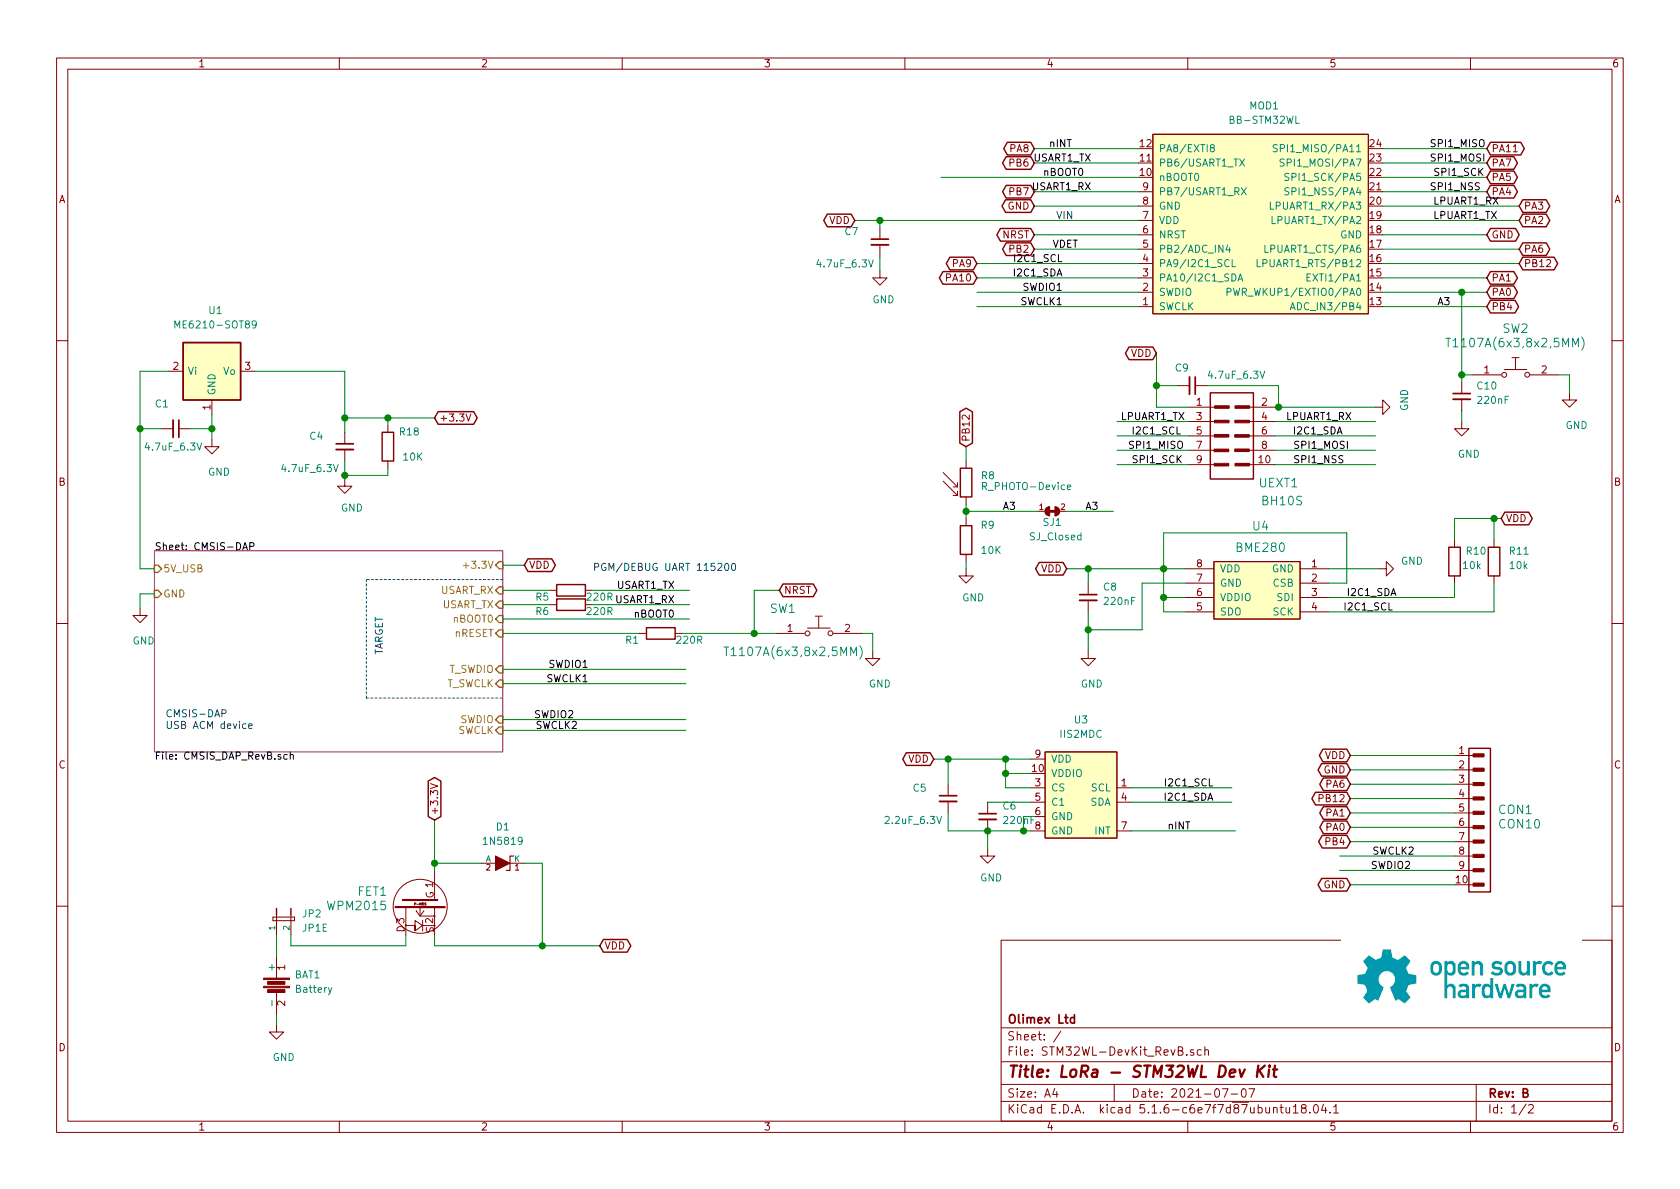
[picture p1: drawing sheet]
EESchema Schematic File Version 4
EELAYER 30 0
EELAYER END
$Descr A4 11693 8268
encoding utf-8
Sheet 1 2
Title "LoRa - STM32WL Dev Kit"
Date "2021-07-07"
Rev "B"
Comp "Olimex Ltd"
Comment1 ""
Comment2 ""
Comment3 ""
Comment4 ""
$EndDescr
Wire Wire Line
	10350 2025 10175 2025
Text Label 10100 2125 2    50   ~ 0
A3
Text GLabel 7200 1125 0    50   BiDi ~ 0
PB6
Text GLabel 7200 1325 0    50   BiDi ~ 0
PB7
Text GLabel 7200 1625 0    50   BiDi ~ 0
NRST
Text GLabel 5950 1525 0    50   BiDi ~ 0
VDD
Text GLabel 7200 1425 0    50   BiDi ~ 0
GND
Text Label 7550 1225 2    50   ~ 0
nBOOT0
Text Notes 7350 1525 0    50   ~ 0
VIN
Text GLabel 6800 1825 0    50   BiDi ~ 0
PA9
Text GLabel 6800 1925 0    50   BiDi ~ 0
PA10
Text GLabel 7200 1725 0    50   BiDi ~ 0
PB2
Text GLabel 10350 2125 2    50   BiDi ~ 0
PB4
Text GLabel 7200 1025 0    50   BiDi ~ 0
PA8
Text GLabel 10575 1825 2    50   BiDi ~ 0
PB12
Text GLabel 10575 1725 2    50   BiDi ~ 0
PA6
Text GLabel 10575 1425 2    50   BiDi ~ 0
PA3
Text GLabel 10350 1125 2    50   BiDi ~ 0
PA7
Text GLabel 10350 1025 2    50   BiDi ~ 0
PA11
Text GLabel 10350 1225 2    50   BiDi ~ 0
PA5
Text GLabel 10350 1325 2    50   BiDi ~ 0
PA4
Text GLabel 10575 1525 2    50   BiDi ~ 0
PA2
Text Label 7400 2025 2    50   ~ 0
SWDIO1
Text Label 7400 2125 2    50   ~ 0
SWCLK1
Text Label 9975 1525 0    50   ~ 0
LPUART1_TX
Text Label 9975 1425 0    50   ~ 0
LPUART1_RX
Text Label 9950 1325 0    50   ~ 0
SPI1_NSS
Text Label 9975 1225 0    50   ~ 0
SPI1_SCK
Text Label 9950 1025 0    50   ~ 0
SPI1_MISO
Text Label 9950 1125 0    50   ~ 0
SPI1_MOSI
Text GLabel 10350 2025 2    50   BiDi ~ 0
PA0
Text GLabel 10350 1925 2    50   BiDi ~ 0
PA1
Text GLabel 10350 1625 2    50   BiDi ~ 0
GND
Text Label 7600 1125 2    50   ~ 0
USART1_TX
Text Label 7600 1325 2    50   ~ 0
USART1_RX
Text Label 7400 1825 2    50   ~ 0
I2C1_SCL
Text Label 7400 1925 2    50   ~ 0
I2C1_SDA
$Comp
L STM32WL-DevKit_RevB:BH10S UEXT1
U 1 1
P 8575 3025
F 0 "UEXT1" H 8900 2700 60  0000 C CNN
F 1 "BH10S" H 8925 2575 60  0000 C CNN
F 2 "OLIMEX_Connectors-FP:GBH-254-SMT-10" H 8567 2978 60  0001 C CNN
F 3 "" H 8567 2978 60  0000 C CNN
	1    8575 3025
	1    0    0    -1  
$EndComp
Wire Wire Line
	8275 2925 7775 2925
Wire Wire Line
	8875 2925 9575 2925
Text Label 7800 2925 0    50   ~ 0
LPUART1_TX
Text Label 8950 2925 0    50   ~ 0
LPUART1_RX
Wire Wire Line
	8275 3025 7775 3025
Wire Wire Line
	8875 3025 9575 3025
Wire Wire Line
	8275 3125 7775 3125
Wire Wire Line
	8875 3125 9575 3125
Wire Wire Line
	9575 3225 8875 3225
Wire Wire Line
	8275 3225 7775 3225
Text Label 8225 3025 2    50   ~ 0
I2C1_SCL
Text Label 9350 3025 2    50   ~ 0
I2C1_SDA
Text Label 7850 3125 0    50   ~ 0
SPI1_MISO
Text Label 9000 3125 0    50   ~ 0
SPI1_MOSI
Text Label 9000 3225 0    50   ~ 0
SPI1_NSS
Text Label 7875 3225 0    50   ~ 0
SPI1_SCK
Wire Wire Line
	8875 2825 8900 2825
$Comp
L STM32WL-DevKit_RevB:GND #PWR013
U 1 1
P 9575 2825
F 0 "#PWR013" H 9575 2575 50  0001 C CNN
F 1 "GND" H 9625 2625 50  0000 C CNN
F 2 "" H 9575 2825 60  0000 C CNN
F 3 "" H 9575 2825 60  0000 C CNN
	1    9575 2825
	0    -1   -1   0   
$EndComp
Wire Wire Line
	8275 2825 8050 2825
Wire Wire Line
	8050 2825 8050 2675
Wire Wire Line
	5950 1525 6125 1525
Text GLabel 8050 2450 0    50   BiDi ~ 0
VDD
$Comp
L STM32WL-DevKit_RevB:BME280 U4
U 1 1
P 8700 4100
F 0 "U4" H 8775 4550 60  0000 C CNN
F 1 "BME280" H 8775 4400 60  0000 C CNN
F 2 "OLIMEX_IC-FP:BME280" H 8700 3900 60  0001 C CNN
F 3 "" H 8700 3900 60  0001 C CNN
	1    8700 4100
	1    0    0    -1  
$EndComp
Text GLabel 7425 3950 0    50   BiDi ~ 0
VDD
Wire Wire Line
	7425 3950 7575 3950
Wire Wire Line
	9250 3950 9600 3950
Wire Wire Line
	8250 4050 7950 4050
Wire Wire Line
	7950 4050 7950 4375
Wire Wire Line
	7950 4375 7575 4375
Wire Wire Line
	7575 4375 7575 4525
$Comp
L STM32WL-DevKit_RevB:GND #PWR012
U 1 1
P 7575 4525
F 0 "#PWR012" H 7575 4275 50  0001 C CNN
F 1 "GND" H 7600 4300 50  0000 C CNN
F 2 "" H 7575 4525 60  0000 C CNN
F 3 "" H 7575 4525 60  0000 C CNN
	1    7575 4525
	1    0    0    -1  
$EndComp
Wire Wire Line
	8250 4250 8100 4250
Wire Wire Line
	8100 4250 8100 4150
Wire Wire Line
	8100 3700 9375 3700
Wire Wire Line
	9375 3700 9375 4050
Wire Wire Line
	9375 4050 9250 4050
Wire Wire Line
	8250 4150 8100 4150
Connection ~ 8100 4150
Wire Wire Line
	8100 4150 8100 3950
Connection ~ 8100 3950
Wire Wire Line
	8100 3950 8250 3950
Wire Wire Line
	8100 3950 8100 3700
Text Label 9700 4250 2    50   ~ 0
I2C1_SCL
Text Label 9725 4150 2    50   ~ 0
I2C1_SDA
$Comp
L STM32WL-DevKit_RevB:C C8
U 1 1
P 7575 4150
F 0 "C8" H 7675 4225 50  0000 L CNN
F 1 "220nF" H 7675 4125 50  0000 L CNN
F 2 "OLIMEX_RLC-FP:C_0402_5MIL_DWS" H 7675 4075 60  0001 L CNN
F 3 "" H 7575 4150 60  0000 C CNN
	1    7575 4150
	1    0    0    -1  
$EndComp
Wire Wire Line
	7575 4050 7575 3950
Connection ~ 7575 3950
Wire Wire Line
	7575 3950 8100 3950
Wire Wire Line
	7575 4250 7575 4375
Connection ~ 7575 4375
$Comp
L STM32WL-DevKit_RevB:C C9
U 1 1
P 8300 2675
F 0 "C9" V 8175 2550 50  0000 L CNN
F 1 "4.7uF_6.3V" V 8225 2775 50  0000 L CNN
F 2 "OLIMEX_RLC-FP:C_0603_5MIL_DWS" H 8300 2675 60  0001 C CNN
F 3 "" H 8300 2675 60  0000 C CNN
	1    8300 2675
	0    1    1    0   
$EndComp
Wire Wire Line
	8200 2675 8050 2675
Connection ~ 8050 2675
Wire Wire Line
	8050 2675 8050 2450
Wire Wire Line
	8400 2675 8900 2675
Wire Wire Line
	8900 2675 8900 2825
Connection ~ 8900 2825
Wire Wire Line
	8900 2825 9575 2825
$Comp
L STM32WL-DevKit_RevB:C C7
U 1 1
P 6125 1675
F 0 "C7" H 5875 1750 50  0000 L CNN
F 1 "4.7uF_6.3V" H 5675 1525 50  0000 L CNN
F 2 "OLIMEX_RLC-FP:C_0603_5MIL_DWS" H 6125 1675 60  0001 C CNN
F 3 "" H 6125 1675 60  0000 C CNN
	1    6125 1675
	1    0    0    -1  
$EndComp
Wire Wire Line
	6125 1575 6125 1525
Wire Wire Line
	6125 1775 6125 1875
$Comp
L STM32WL-DevKit_RevB:GND #PWR010
U 1 1
P 6125 1875
F 0 "#PWR010" H 6125 1625 50  0001 C CNN
F 1 "GND" H 6150 1675 50  0000 C CNN
F 2 "" H 6125 1875 60  0000 C CNN
F 3 "" H 6125 1875 60  0000 C CNN
	1    6125 1875
	1    0    0    -1  
$EndComp
$Comp
L STM32WL-DevKit_RevB:R R5
U 1 1
P 3975 4100
F 0 "R5" H 4175 4150 50  0000 C CNN
F 1 "220R" H 3775 4150 50  0000 C CNN
F 2 "OLIMEX_RLC-FP:R_0402_5MIL_DWS" H 3975 4030 30  0001 C CNN
F 3 "" V 3975 4100 30  0000 C CNN
	1    3975 4100
	-1   0    0    1   
$EndComp
$Comp
L STM32WL-DevKit_RevB:R R6
U 1 1
P 3975 4200
F 0 "R6" H 4175 4250 50  0000 C CNN
F 1 "220R" H 3775 4250 50  0000 C CNN
F 2 "OLIMEX_RLC-FP:R_0402_5MIL_DWS" H 3975 4130 30  0001 C CNN
F 3 "" V 3975 4200 30  0000 C CNN
	1    3975 4200
	-1   0    0    1   
$EndComp
Wire Wire Line
	4125 4100 4800 4100
Wire Wire Line
	4125 4200 4800 4200
Text GLabel 5425 4100 2    50   BiDi ~ 0
NRST
Text Label 4700 4100 2    50   ~ 0
USART1_TX
Text Label 4700 4200 2    50   ~ 0
USART1_RX
$Comp
L STM32WL-DevKit_RevB:ME6210-SOT89 U1
U 1 1
P 1475 2575
F 0 "U1" H 1450 3000 50  0000 C CNN
F 1 "ME6210-SOT89" H 1450 2900 50  0000 C CNN
F 2 "OLIMEX_Transistors-FP:SOT89" H 1475 2225 50  0001 C CNN
F 3 "http://www.diodes.com/datasheets/AP1117.pdf" H 1575 2325 50  0001 C CNN
	1    1475 2575
	-1   0    0    -1  
$EndComp
Wire Wire Line
	1775 2575 2400 2575
Wire Wire Line
	2400 2900 2400 2575
$Comp
L STM32WL-DevKit_RevB:C C4
U 1 1
P 2400 3100
F 0 "C4" H 2150 3175 50  0000 L CNN
F 1 "4.7uF_6.3V" H 1950 2950 50  0000 L CNN
F 2 "OLIMEX_RLC-FP:C_0603_5MIL_DWS" H 2400 3100 60  0001 C CNN
F 3 "" H 2400 3100 60  0000 C CNN
	1    2400 3100
	1    0    0    -1  
$EndComp
Wire Wire Line
	975  2575 1175 2575
$Comp
L STM32WL-DevKit_RevB:C C1
U 1 1
P 1225 2975
F 0 "C1" V 1050 2825 50  0000 L CNN
F 1 "4.7uF_6.3V" V 1350 2750 50  0000 L CNN
F 2 "OLIMEX_RLC-FP:C_0603_5MIL_DWS" H 1225 2975 60  0001 C CNN
F 3 "" H 1225 2975 60  0000 C CNN
	1    1225 2975
	0    1    1    0   
$EndComp
Wire Wire Line
	1475 2875 1475 2975
Wire Wire Line
	1475 2975 1325 2975
Wire Wire Line
	1125 2975 975  2975
Wire Wire Line
	975  2975 975  2575
$Comp
L STM32WL-DevKit_RevB:GND #PWR04
U 1 1
P 1475 3050
F 0 "#PWR04" H 1475 2800 50  0001 C CNN
F 1 "GND" H 1525 2825 50  0000 C CNN
F 2 "" H 1475 3050 60  0000 C CNN
F 3 "" H 1475 3050 60  0000 C CNN
	1    1475 3050
	1    0    0    -1  
$EndComp
Wire Wire Line
	1475 3050 1475 2975
Connection ~ 1475 2975
Text Label 9825 6050 2    50   ~ 0
SWDIO2
Text Label 9850 5950 2    50   ~ 0
SWCLK2
Wire Wire Line
	10125 5950 9325 5950
Wire Wire Line
	10125 6050 9325 6050
Text Label 7300 1025 0    50   ~ 0
nINT
$Comp
L STM32WL-DevKit_RevB:C C6
U 1 1
P 6875 5675
F 0 "C6" H 6975 5750 50  0000 L CNN
F 1 "220nF" H 6975 5650 50  0000 L CNN
F 2 "OLIMEX_RLC-FP:C_0402_5MIL_DWS" H 6975 5600 60  0001 L CNN
F 3 "" H 6875 5675 60  0000 C CNN
	1    6875 5675
	1    0    0    -1  
$EndComp
Wire Wire Line
	7875 5575 8575 5575
Wire Wire Line
	7875 5475 8575 5475
Text Label 8450 5475 2    50   ~ 0
I2C1_SCL
Text Label 8450 5575 2    50   ~ 0
I2C1_SDA
$Comp
L STM32WL-DevKit_RevB:R R11
U 1 1
P 10400 3900
F 0 "R11" V 10325 4000 50  0000 L CNN
F 1 "10k" V 10425 4000 50  0000 L CNN
F 2 "OLIMEX_RLC-FP:R_0402_5MIL_DWS" H 10400 3830 30  0001 C CNN
F 3 "" V 10400 3900 30  0000 C CNN
	1    10400 3900
	0    1    1    0   
$EndComp
Wire Wire Line
	10400 3750 10400 3600
Wire Wire Line
	10400 3600 10125 3600
Wire Wire Line
	10125 3600 10125 3750
$Comp
L STM32WL-DevKit_RevB:R R10
U 1 1
P 10125 3900
F 0 "R10" V 10050 3975 50  0000 L CNN
F 1 "10k" V 10150 3950 50  0000 L CNN
F 2 "OLIMEX_RLC-FP:R_0402_5MIL_DWS" H 10125 3830 30  0001 C CNN
F 3 "" V 10125 3900 30  0000 C CNN
	1    10125 3900
	0    1    1    0   
$EndComp
Text GLabel 10450 3600 2    50   BiDi ~ 0
VDD
Wire Wire Line
	10450 3600 10400 3600
Connection ~ 10400 3600
Wire Wire Line
	10125 4150 10125 4050
Wire Wire Line
	10400 4050 10400 4250
Wire Wire Line
	9250 4250 10400 4250
$Comp
L STM32WL-DevKit_RevB:GND #PWR014
U 1 1
P 9600 3950
F 0 "#PWR014" H 9600 3700 50  0001 C CNN
F 1 "GND" V 9650 3800 50  0000 R CNN
F 2 "" H 9600 3950 60  0000 C CNN
F 3 "" H 9600 3950 60  0000 C CNN
	1    9600 3950
	0    -1   -1   0   
$EndComp
$Comp
L STM32WL-DevKit_RevB:R_PHOTO-Device R8
U 1 1
P 6725 3350
F 0 "R8" H 6825 3400 50  0000 L CNN
F 1 "R_PHOTO-Device" H 6825 3325 50  0000 L CNN
F 2 "OLIMEX_RLC-FP:R_PHOTO" V 6775 3100 50  0001 L CNN
F 3 "" H 6725 3300 50  0001 C CNN
	1    6725 3350
	1    0    0    -1  
$EndComp
$Comp
L STM32WL-DevKit_RevB:R R9
U 1 1
P 6725 3750
F 0 "R9" V 6825 3600 50  0000 C CNN
F 1 "10K" V 6650 3575 50  0000 C CNN
F 2 "OLIMEX_RLC-FP:R_0402_SMALL" H 6725 3680 30  0001 C CNN
F 3 "" V 6725 3750 30  0000 C CNN
	1    6725 3750
	0    -1   -1   0   
$EndComp
Wire Wire Line
	6725 3500 6725 3550
Wire Wire Line
	6725 3550 7225 3550
Connection ~ 6725 3550
Wire Wire Line
	6725 3550 6725 3600
Wire Wire Line
	6725 3900 6725 3950
$Comp
L STM32WL-DevKit_RevB:GND #PWR011
U 1 1
P 6725 3950
F 0 "#PWR011" H 6725 3700 50  0001 C CNN
F 1 "GND" H 6775 3750 50  0000 C CNN
F 2 "" H 6725 3950 60  0000 C CNN
F 3 "" H 6725 3950 60  0000 C CNN
	1    6725 3950
	1    0    0    -1  
$EndComp
Wire Wire Line
	6725 3200 6725 3100
Text GLabel 3025 2900 2    50   BiDi ~ 0
+3.3V
$Comp
L STM32WL-DevKit_RevB:Battery BAT1
U 1 1
P 1925 6850
F 0 "BAT1" H 2050 6925 50  0000 L CNN
F 1 "Battery" H 2050 6825 50  0000 L CNN
F 2 "OLIMEX_Connectors-FP:BATTERY-1xAA" V 1925 6890 60  0001 C CNN
F 3 "" V 1925 6890 60  0000 C CNN
	1    1925 6850
	1    0    0    -1  
$EndComp
Wire Wire Line
	1925 7050 1925 7125
$Comp
L STM32WL-DevKit_RevB:GND #PWR02
U 1 1
P 1925 7125
F 0 "#PWR02" H 1925 6875 50  0001 C CNN
F 1 "GND" H 1975 6900 50  0000 C CNN
F 2 "" H 1925 7125 60  0000 C CNN
F 3 "" H 1925 7125 60  0000 C CNN
	1    1925 7125
	1    0    0    -1  
$EndComp
Text Label 7650 3550 2    50   ~ 0
A3
Text Label 7325 1725 0    50   ~ 0
VDET
Text Notes 4125 3975 0    50   ~ 0
PGM/DEBUG UART 115200
$Comp
L STM32WL-DevKit_RevB:SJ_Closed SJ1
U 1 1
P 7325 3550
F 0 "SJ1" H 7325 3475 50  0000 C CNN
F 1 "SJ_Closed" H 7350 3375 50  0000 C CNN
F 2 "OLIMEX_Jumpers-FP:SJ_1_SMALLER_TIED" H 7333 3612 20  0001 C CNN
F 3 "" H 7325 3550 60  0000 C CNN
	1    7325 3550
	1    0    0    -1  
$EndComp
Wire Wire Line
	7425 3550 7750 3550
$Comp
L STM32WL-DevKit_RevB:T1107A(6x3,8x2,5MM) SW2
U 1 1
P 10550 2600
F 0 "SW2" H 10550 2925 60  0000 C CNN
F 1 "T1107A(6x3,8x2,5MM)" H 10550 2825 60  0000 C CNN
F 2 "OLIMEX_Buttons-FP:T1107A(6x3,8x2,5MM)" H 10549 2638 60  0001 C CNN
F 3 "" H 10549 2638 60  0000 C CNN
	1    10550 2600
	1    0    0    -1  
$EndComp
Wire Wire Line
	10250 2600 10175 2600
Wire Wire Line
	10175 2600 10175 2025
Connection ~ 10175 2025
Wire Wire Line
	10850 2600 10925 2600
Wire Wire Line
	10925 2600 10925 2725
$Comp
L STM32WL-DevKit_RevB:GND #PWR016
U 1 1
P 10925 2725
F 0 "#PWR016" H 10925 2475 50  0001 C CNN
F 1 "GND" H 10975 2500 50  0000 C CNN
F 2 "" H 10925 2725 60  0000 C CNN
F 3 "" H 10925 2725 60  0000 C CNN
	1    10925 2725
	1    0    0    -1  
$EndComp
$Comp
L STM32WL-DevKit_RevB:C C10
U 1 1
P 10175 2750
F 0 "C10" H 10275 2825 50  0000 L CNN
F 1 "220nF" H 10275 2725 50  0000 L CNN
F 2 "OLIMEX_RLC-FP:C_0402_5MIL_DWS" H 10275 2675 60  0001 L CNN
F 3 "" H 10175 2750 60  0000 C CNN
	1    10175 2750
	1    0    0    -1  
$EndComp
Wire Wire Line
	10175 2650 10175 2600
Connection ~ 10175 2600
Wire Wire Line
	10175 2850 10175 2925
$Comp
L STM32WL-DevKit_RevB:GND #PWR015
U 1 1
P 10175 2925
F 0 "#PWR015" H 10175 2675 50  0001 C CNN
F 1 "GND" H 10225 2700 50  0000 C CNN
F 2 "" H 10175 2925 60  0000 C CNN
F 3 "" H 10175 2925 60  0000 C CNN
	1    10175 2925
	1    0    0    -1  
$EndComp
Text GLabel 6725 3100 1    50   BiDi ~ 0
PB12
Wire Wire Line
	9250 4150 10125 4150
Connection ~ 6125 1525
Wire Wire Line
	9625 2125 10350 2125
Wire Wire Line
	9625 1225 10350 1225
Wire Wire Line
	9625 1125 10350 1125
Wire Wire Line
	9625 1025 10350 1025
Wire Wire Line
	9625 2025 10175 2025
Wire Wire Line
	9625 1925 10350 1925
Wire Wire Line
	9625 1825 10575 1825
Wire Wire Line
	9625 1725 10575 1725
Wire Wire Line
	9625 1625 10350 1625
Wire Wire Line
	9625 1525 10575 1525
Wire Wire Line
	9625 1425 10575 1425
Wire Wire Line
	9625 1325 10350 1325
$Comp
L STM32WL-DevKit_RevB:BB-STM32WL MOD1
U 1 1
P 8775 1675
F 0 "MOD1" H 8800 2625 50  0000 C CNN
F 1 "BB-STM32WL" H 8800 2525 50  0000 C CNN
F 2 "OLIMEX_Cases-FP:BB-STM32WLE" H 8775 1675 50  0001 C CNN
F 3 "" H 8775 1675 50  0001 C CNN
	1    8775 1675
	1    0    0    -1  
$EndComp
Wire Wire Line
	6800 2125 7925 2125
Wire Wire Line
	6550 1225 7925 1225
Wire Wire Line
	7200 1125 7925 1125
Wire Wire Line
	7200 1025 7925 1025
Wire Wire Line
	6800 2025 7925 2025
Wire Wire Line
	6800 1925 7925 1925
Wire Wire Line
	6800 1825 7925 1825
Wire Wire Line
	7200 1725 7925 1725
Wire Wire Line
	7200 1625 7925 1625
Wire Wire Line
	6125 1525 7925 1525
Wire Wire Line
	7200 1425 7925 1425
Wire Wire Line
	7200 1325 7925 1325
Wire Wire Line
	1925 6500 1925 6650
Wire Wire Line
	7875 5775 8600 5775
Text Label 8125 5775 0    50   ~ 0
nINT
$Comp
L STM32WL-DevKit_RevB:IIS2MDC U3
U 1 1
P 7525 5525
F 0 "U3" H 7525 6050 50  0000 C CNN
F 1 "IIS2MDC" H 7525 5950 50  0000 C CNN
F 2 "OLIMEX_IC-FP:LGA-12_2X2_0.5" H 7525 5375 50  0001 C CNN
F 3 "" H 7525 5375 50  0001 C CNN
	1    7525 5525
	1    0    0    -1  
$EndComp
Wire Wire Line
	6875 5575 7175 5575
Wire Wire Line
	7175 5775 7125 5775
Wire Wire Line
	6875 5775 6875 5900
Connection ~ 6875 5775
$Comp
L STM32WL-DevKit_RevB:GND #PWR07
U 1 1
P 6875 5900
F 0 "#PWR07" H 6875 5650 50  0001 C CNN
F 1 "GND" H 6900 5700 50  0000 C CNN
F 2 "" H 6875 5900 60  0000 C CNN
F 3 "" H 6875 5900 60  0000 C CNN
	1    6875 5900
	1    0    0    -1  
$EndComp
$Comp
L STM32WL-DevKit_RevB:C C5
U 1 1
P 6600 5550
F 0 "C5" H 6350 5625 50  0000 L CNN
F 1 "2.2uF_6.3V" H 6150 5400 50  0000 L CNN
F 2 "OLIMEX_RLC-FP:C_0402_5MIL_DWS" H 6600 5550 60  0001 C CNN
F 3 "" H 6600 5550 60  0000 C CNN
	1    6600 5550
	1    0    0    -1  
$EndComp
Wire Wire Line
	6600 5650 6600 5775
Wire Wire Line
	6600 5775 6875 5775
Wire Wire Line
	7175 5275 7000 5275
Wire Wire Line
	6600 5275 6600 5450
Text GLabel 6500 5275 0    50   BiDi ~ 0
VDD
Wire Wire Line
	6500 5275 6600 5275
Connection ~ 6600 5275
Wire Wire Line
	7175 5475 7000 5475
Wire Wire Line
	7000 5475 7000 5375
Connection ~ 7000 5275
Wire Wire Line
	7000 5275 6600 5275
Wire Wire Line
	7175 5375 7000 5375
Connection ~ 7000 5375
Wire Wire Line
	7000 5375 7000 5275
Text GLabel 9400 5850 0    50   BiDi ~ 0
PB4
Text GLabel 9400 5550 0    50   BiDi ~ 0
PB12
Text GLabel 9400 5450 0    50   BiDi ~ 0
PA6
Text GLabel 9400 5750 0    50   BiDi ~ 0
PA0
Text GLabel 9400 5650 0    50   BiDi ~ 0
PA1
Text GLabel 9400 6150 0    50   BiDi ~ 0
GND
Wire Wire Line
	10125 5850 9400 5850
Wire Wire Line
	10125 5650 9400 5650
Wire Wire Line
	10125 5550 9400 5550
Wire Wire Line
	10125 5450 9400 5450
Wire Wire Line
	10125 6150 9400 6150
$Comp
L STM32WL-DevKit_RevB:CON10 CON1
U 1 1
P 10225 5650
F 0 "CON1" H 10025 5675 60  0000 R CNN
F 1 "CON10" H 10025 5575 60  0000 R CNN
F 2 "OLIMEX_Connectors-FP:HN1x10" H 10150 6000 60  0001 C CNN
F 3 "" H 10150 6000 60  0000 C CNN
	1    10225 5650
	-1   0    0    -1  
$EndComp
Wire Wire Line
	9400 5750 10125 5750
Wire Wire Line
	10125 5350 9400 5350
Wire Wire Line
	10125 5250 9400 5250
Text GLabel 9400 5350 0    50   BiDi ~ 0
GND
Text GLabel 9400 5250 0    50   BiDi ~ 0
VDD
$Comp
L STM32WL-DevKit_RevB:T1107A(6x3,8x2,5MM) SW1
U 1 1
P 5700 4400
F 0 "SW1" H 5450 4575 60  0000 C CNN
F 1 "T1107A(6x3,8x2,5MM)" H 5525 4275 60  0000 C CNN
F 2 "OLIMEX_Buttons-FP:T1107A(6x3,8x2,5MM)" H 5699 4438 60  0001 C CNN
F 3 "" H 5699 4438 60  0000 C CNN
	1    5700 4400
	1    0    0    -1  
$EndComp
Wire Wire Line
	6000 4400 6075 4400
Wire Wire Line
	6075 4400 6075 4525
$Comp
L STM32WL-DevKit_RevB:GND #PWR09
U 1 1
P 6075 4525
F 0 "#PWR09" H 6075 4275 50  0001 C CNN
F 1 "GND" H 6125 4300 50  0000 C CNN
F 2 "" H 6075 4525 60  0000 C CNN
F 3 "" H 6075 4525 60  0000 C CNN
	1    6075 4525
	1    0    0    -1  
$EndComp
Wire Wire Line
	5250 4400 5400 4400
Wire Wire Line
	5250 4100 5250 4400
Wire Wire Line
	5250 4100 5425 4100
Text Label 7075 3550 2    50   ~ 0
A3
Wire Wire Line
	5250 4400 4750 4400
$Comp
L STM32WL-DevKit_RevB:R R1
U 1 1
P 4600 4400
F 0 "R1" H 4800 4450 50  0000 C CNN
F 1 "220R" H 4400 4450 50  0000 C CNN
F 2 "OLIMEX_RLC-FP:R_0402_5MIL_DWS" H 4600 4330 30  0001 C CNN
F 3 "" V 4600 4400 30  0000 C CNN
	1    4600 4400
	-1   0    0    1   
$EndComp
Wire Wire Line
	2400 3000 2400 2900
Connection ~ 2400 2900
Wire Wire Line
	2400 3200 2400 3300
$Comp
L STM32WL-DevKit_RevB:GND #PWR03
U 1 1
P 2400 3325
F 0 "#PWR03" H 2400 3075 50  0001 C CNN
F 1 "GND" H 2450 3125 50  0000 C CNN
F 2 "" H 2400 3325 60  0000 C CNN
F 3 "" H 2400 3325 60  0000 C CNN
	1    2400 3325
	1    0    0    -1  
$EndComp
Wire Wire Line
	975  2975 975  3950
Connection ~ 975  2975
$Sheet
S 1075 3825 2425 1400
U 60F3416E
F0 "CMSIS-DAP" 50
F1 "CMSIS_DAP_RevB.sch" 50
F2 "USART_TX" I R 3500 4200 50 
F3 "USART_RX" I R 3500 4100 50 
F4 "T_SWDIO" I R 3500 4650 50 
F5 "T_SWCLK" I R 3500 4750 50 
F6 "5V_USB" I L 1075 3950 50 
F7 "GND" I L 1075 4125 50 
F8 "SWDIO" I R 3500 5000 50 
F9 "SWCLK" I R 3500 5075 50 
F10 "nBOOT0" I R 3500 4300 50 
F11 "nRESET" I R 3500 4400 50 
F12 "+3.3V" I R 3500 3925 50 
$EndSheet
Wire Wire Line
	975  3950 1075 3950
Wire Wire Line
	1075 4125 975  4125
Wire Wire Line
	975  4125 975  4225
$Comp
L STM32WL-DevKit_RevB:GND #PWR01
U 1 1
P 975 4225
F 0 "#PWR01" H 975 3975 50  0001 C CNN
F 1 "GND" H 1000 4000 50  0000 C CNN
F 2 "" H 975 4225 60  0000 C CNN
F 3 "" H 975 4225 60  0000 C CNN
	1    975  4225
	1    0    0    -1  
$EndComp
Wire Wire Line
	3825 4100 3500 4100
Wire Wire Line
	3825 4200 3500 4200
Wire Wire Line
	3500 4400 4450 4400
Text Label 4700 4300 2    50   ~ 0
nBOOT0
Wire Wire Line
	3500 4300 4800 4300
Text Label 4100 4650 2    50   ~ 0
SWDIO1
Text Label 4100 4750 2    50   ~ 0
SWCLK1
Wire Wire Line
	3500 4750 4775 4750
Wire Wire Line
	3500 4650 4775 4650
Text Label 4000 5000 2    50   ~ 0
SWDIO2
Text Label 4025 5075 2    50   ~ 0
SWCLK2
Wire Wire Line
	4775 5075 3500 5075
Wire Wire Line
	4775 5000 3500 5000
Wire Wire Line
	3650 3925 3500 3925
Text GLabel 3650 3925 2    50   BiDi ~ 0
VDD
Connection ~ 5250 4400
Wire Notes Line
	3500 4025 2550 4025
Wire Notes Line
	2550 4025 2550 4850
Wire Notes Line
	2550 4850 3500 4850
Text Notes 2675 4550 1    50   ~ 0
TARGET
Text Notes 1150 5075 0    50   ~ 0
CMSIS-DAP\nUSB ACM device
$Comp
L STM32WL-DevKit_RevB:JP1E JP2
U 1 1
P 1925 6400
F 0 "JP2" H 2100 6450 50  0000 L CNN
F 1 "JP1E" H 2100 6350 50  0000 L CNN
F 2 "OLIMEX_Jumpers-FP:HN1x2_Jumper" H 1955 6550 20  0001 C CNN
F 3 "" H 1925 6400 60  0000 C CNN
	1    1925 6400
	1    0    0    -1  
$EndComp
Wire Wire Line
	2025 6500 2025 6575
Wire Wire Line
	2025 6575 2825 6575
$Comp
L STM32WL-DevKit_RevB:P-MOS+DIOD FET1
U 1 1
P 2925 6300
F 0 "FET1" H 2700 6200 60  0000 R CNN
F 1 "WPM2015" H 2700 6300 60  0000 R CNN
F 2 "OLIMEX_Transistors-FP:SOT23" H 2925 6300 60  0001 C CNN
F 3 "" H 2925 6300 60  0000 C CNN
	1    2925 6300
	1    0    0    1   
$EndComp
Wire Wire Line
	2825 6500 2825 6575
Wire Wire Line
	3025 6500 3025 6575
Wire Wire Line
	3025 6575 3775 6575
$Comp
L STM32WL-DevKit_RevB:D_Schottky D1
U 1 1
P 3500 6000
F 0 "D1" H 3500 5750 50  0000 C CNN
F 1 "1N5819" H 3500 5850 50  0000 C CNN
F 2 "OLIMEX_Diodes-FP:SOD-123_KA" H 3500 6000 60  0001 C CNN
F 3 "" H 3500 6000 60  0000 C CNN
	1    3500 6000
	-1   0    0    1   
$EndComp
Wire Wire Line
	3650 6000 3775 6000
Wire Wire Line
	3775 6000 3775 6575
Wire Wire Line
	3350 6000 3025 6000
Wire Wire Line
	3025 6000 3025 6050
Wire Wire Line
	3025 6000 3025 5700
Connection ~ 3025 6000
Text GLabel 3025 5700 1    50   BiDi ~ 0
+3.3V
$Comp
L STM32WL-DevKit_RevB:R R18
U 1 1
P 2700 3100
F 0 "R18" V 2800 2950 50  0000 C CNN
F 1 "10K" V 2625 2925 50  0000 C CNN
F 2 "OLIMEX_RLC-FP:R_0402_SMALL" H 2700 3030 30  0001 C CNN
F 3 "" V 2700 3100 30  0000 C CNN
	1    2700 3100
	0    -1   -1   0   
$EndComp
Wire Wire Line
	2400 2900 2700 2900
Wire Wire Line
	2700 2950 2700 2900
Connection ~ 2700 2900
Wire Wire Line
	2700 2900 3025 2900
Wire Wire Line
	2700 3250 2700 3300
Wire Wire Line
	2700 3300 2400 3300
Connection ~ 2400 3300
Wire Wire Line
	2400 3300 2400 3325
Wire Wire Line
	3775 6575 4175 6575
Connection ~ 3775 6575
Text GLabel 4175 6575 2    50   BiDi ~ 0
VDD
Wire Wire Line
	7175 5675 7125 5675
Wire Wire Line
	7125 5675 7125 5775
Connection ~ 7125 5775
Wire Wire Line
	7125 5775 6875 5775
$EndSCHEMATC
